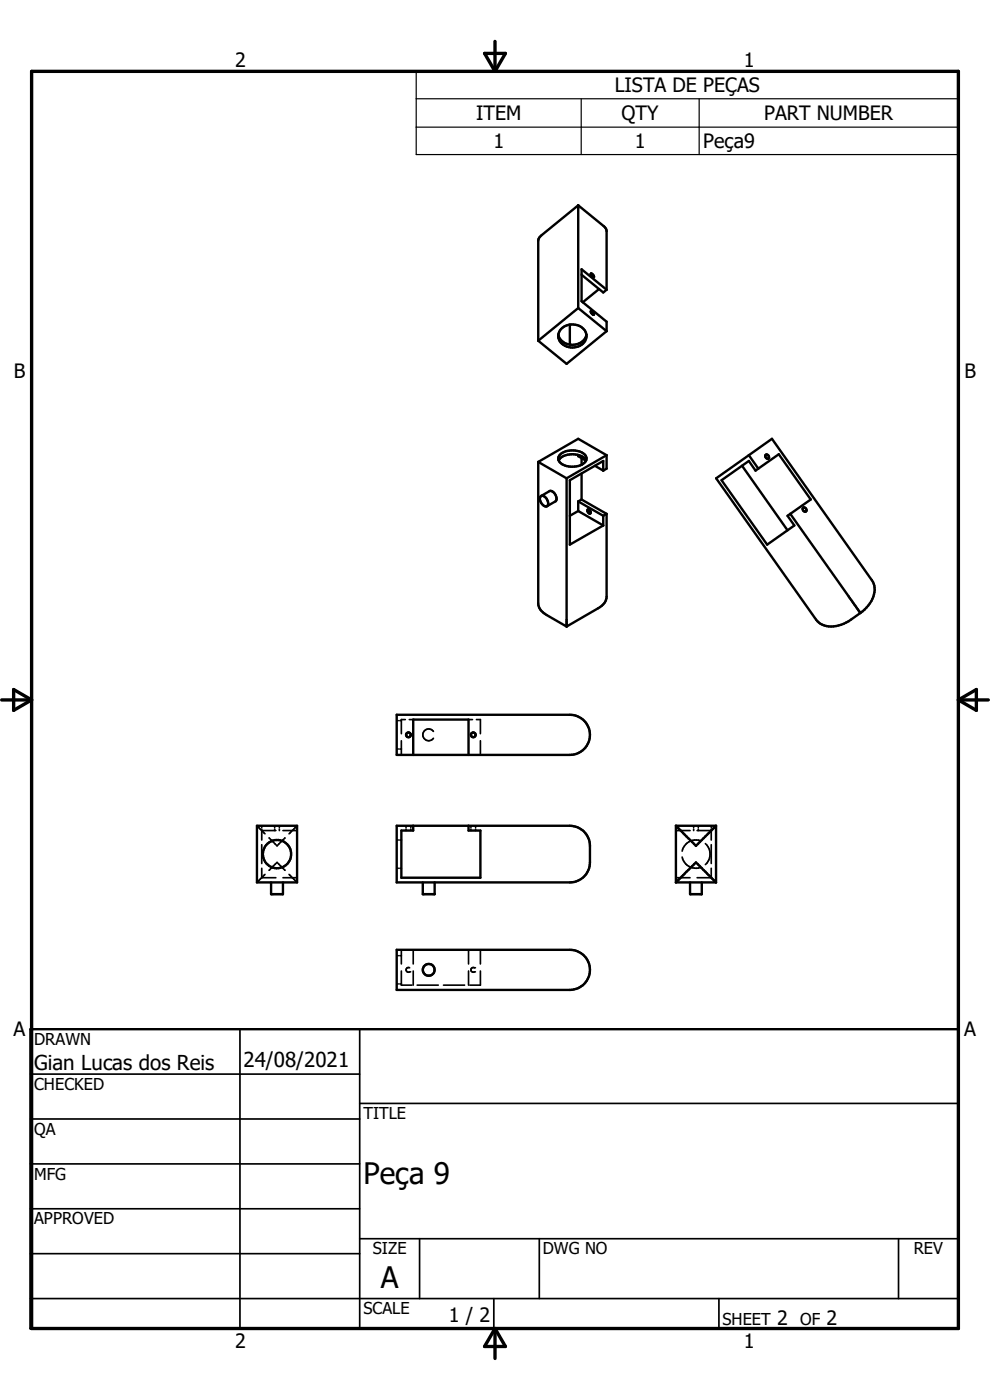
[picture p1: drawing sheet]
<svg xmlns="http://www.w3.org/2000/svg" width="210mm" height="297mm" viewBox="0 0 210 297" stroke-linecap="round" stroke-linejoin="round" font-family="sans-serif">
<g fill="none" stroke="#000" stroke-width=".51">
<path d="M122.7 43.6l-7.9 6.4-.6 .9v21.4M122.7 43.6l5.3 4.4 .6 .6 .1 12.9M122.7 43.6v21.8M123.4 58.3l4.6 3.8 .7-.6M125.4 58a.59 .59 0 0 1 .5 .9 .75 .75 0 0 1-.5-.9zM118.4 71a3.1 3.1 0 0 0 3 2.2 3.1 3.1 0 0 0 3-2.2M119 69.8a3.3 3.3 0 0 1 5.4 1.2 2.84 2.84 0 0 1-3.7 2.6 2.32 2.32 0 0 1-2-1.4 2.32 2.32 0 0 1 .3-2.4zM120.9 68.9v4.2M122.7 65.4l-8.5 6.9M122.7 65.4l6 4.9M125.4 66a.57 .57 0 0 1 .5 .8 .75 .75 0 0 1-.5-.8zM127.1 61.3l-3.5 2.8"/>
<path d="M128.7 61.5l-5.3-4.4v6.8l5.3 4.4v2M128.7 70.3l-8.5 6.9-6-4.9M114.2 98v30a3 3 0 0 0 1.7 2.5l4.3 2.4M114.2 98l6 3.5M118.5 97.7a3.7 3.7 0 0 1 4.3-1.1l1 .4 .5 .7M118.8 96.4a4.2 4.2 0 0 1 5.4 .2 1.43 1.43 0 0 1-1.1 2.1 3.8 3.8 0 0 1-4.6-1.1v-.7zM122.7 96.5v.3l1.6 .9M123.4 97.2v1.4M126.2 98.8l1.8 1M128 99.8v-2l-7.1 4.1v13.6l7.1-4M128.7 96.6l-6-3.5-8.5 4.9M128.7 96.6v2.8l-.7 .4"/>
<path d="M128.7 96.6l-8.5 4.9M157.4 98.8l9.7 13.7M158.9 96.6l-7 4.9 21.2 30a4.5 4.5 0 0 0 5.3 1l1.6-.7 2.5-1.7M158.9 96.6l4.9-3.5 21.2 30a4.6 4.6 0 0 1-1.2 5.8l-1.3 1.2M158.9 96.6l2 2.8M160.9 99.4l-.6 .4-1.4-2-5.8 4.1 9.6 13.6 5.8-4-1.4-2.1 .5-.4M160.9 99.4l4.3-3 6.8 9.6-4.4 3M162.4 96.6a.47 .47 0 0 1 .6 .1 .47 .47 0 0 1-.1 .6l-.4-.1zM114.7 105.3a1.35 1.35 0 0 1 1.6 1.5 .6 .6 0 0 1-.4 .7 .6 .6 0 0 1-.8-.4 1.45 1.45 0 0 1-.4-1.8zM114.8 105.2l1.8-1a1.46 1.46 0 0 1 1.2 2.2l-1.8 1M120.2 101.5v31.4M122.7 108.4l5.3 3.1"/>
<path d="M122.7 108.4l-1.8 1M122.7 106.4l5.3 3M122.7 106.4v2M123.4 106l5.3 3M123.4 106l-.7 .4M123.4 100.5v5.5M124.6 108.1a.48 .48 0 0 1 .6 .3 .48 .48 0 0 1-.1 .6l-.5-.5zM128 109.4v2.1M128.7 109v17.6a2.95 2.95 0 0 1-1.8 2.4l-6.7 3.9M128.7 109l-.7 .4M167.6 109l14.9 21M170.4 107.7a.49 .49 0 0 1 .6 .2 .49 .49 0 0 1-.2 .7 .55 .55 0 0 1-.4-.9z"/>
<path d="M182.5 130v.1M84.2 151.6h36.7a4.3 4.3 0 0 1 4.3 4.3 4.3 4.3 0 0 1-4.3 4.3h-36.7zM54.5 175.2h8.5v12h-8.5zM84.2 175.2h36.7a4.2 4.2 0 0 1 4.3 4.3v3.5a4.3 4.3 0 0 1-4.3 4.2h-36.7zM87.7 175.2v1h-2.6v10h16.8v-10h-2.5v-1M87.7 160.2v-7.5h11.7v7.5M143.4 175.2h8.5M143.4 175.2l4.2 4.3 4.3-4.3M143.4 175.2v12M151.9 175.2v12M57.5 187.2v2.5h2.5v-2.5M89.7 187.2v2.5h2.5v-2.5"/>
<path d="M143.4 187.2h8.5M143.4 187.2l4.2-4.2 4.3 4.2M146.4 187.2v2.5h2.5v-2.5M6.5 218.3h196.8v63.5h-196.8zM84.2 201.5h36.7a4.3 4.3 0 0 1 4.3 4.3 4.3 4.3 0 0 1-4.3 4.2h-36.7z"/>
<circle cx="86.7" cy="155.9" r=".5"/>
<circle cx="100.4" cy="155.9" r=".5"/>
<circle cx="58.8" cy="181.2" r="2.99"/>
<circle cx="90.9" cy="205.7" r="1.26"/>
</g>
<g fill="none" stroke="#000" stroke-width=".36">
<path d="M84.2 152.9h.3M84.2 158.9h.3M84.8 152.9h.3M84.8 158.9h.3M85.1 157.2v3M86 152.7h-.9v3M86.8 152.7h.9M92 155.2a1.25 1.25 0 0 0-1.9-.2 1.25 1.25 0 0 0 0 1.8 1.25 1.25 0 0 0 1.9-.2M99.4 152.7h.8M101.1 152.7h.8v3M101.9 157.2v3M54.5 175.2l1.7 1.7"/>
<path d="M55.5 175.2v.3M55.5 175.9v2.3M55.5 179.2v4M55.5 176.2h3M57.1 177.8l1.7 1.7 1.7-1.7M58.3 175.2v.3M58.3 175.9v.3M59.3 175.2v.3M59.3 175.9v.3M60 176.2h3M63 175.2l-1.7 1.7M84.2 178.2h.3"/>
<path d="M84.8 178.2h.3M86.1 175.2v.3M86.1 175.9v.3M87.2 175.2v.3M87.2 175.9v.3M99.9 175.2v.3M99.9 175.9v.3M100.9 175.2v.3M100.9 175.9v.3M143.4 176.2h3M147.1 175.2v.3M147.1 175.9v.3"/>
<path d="M147.9 176.2h3M148.1 175.2v.3M148.1 175.9v.3M148.6 178.3a2.99 2.99 0 0 0-3.9 2.3M149.6 179a2.99 2.99 0 0 1 0 4.4M150.9 175.2v.3M150.9 175.9v2.3M150.9 179.2v4M55.5 184.2v2h3M56.2 185.5l-1.7 1.7M57.1 184.6l1.7-1.6 1.7 1.6M60 186.2h3"/>
<path d="M61.3 185.5l1.7 1.7M84.2 184.2h.3M84.8 184.2h.3M143.4 186.2h3M144.7 181.8a2.99 2.99 0 0 0 3.9 2.3M150.9 184.2v2h-3M50.9 218.3v63.5M76.3 218.3v63.5M84.2 202.7h.3M84.2 208.7h.3M84.8 202.7h.3M84.8 208.7h.3"/>
<path d="M85.1 201.5v3M85.1 206v3h2.3M86.9 205.3a.5 .5 0 0 0-.8 .4 .5 .5 0 0 0 .8 .5M87.7 201.5v3M87.7 206v3M88.5 209h4.5M94.1 209h4.5M99.4 201.5v3M99.4 206v3M100.6 205.3a.5 .5 0 0 0-.7 .4 .5 .5 0 0 0 .7 .5M101.9 201.5v3M101.9 206v3h-2.2"/>
<path d="M6.5 227.9h69.8M6.5 237.4h69.8M76.3 234.1h127M6.5 246.9h69.8M6.5 256.4h69.8M6.5 266h69.8M6.5 275.5h196.8M76.3 262.8h127M89 262.8v12.7M104.8 275.5v6.3M114.4 262.8v12.7M152.5 275.5v6.3"/>
<path d="M190.6 262.8v12.7"/>
</g>
<g fill="#000">
<circle cx="148.6" cy="184.1" r=".18"/>
<circle cx="86.9" cy="206.2" r=".18"/>
<circle cx="100.6" cy="205.3" r=".18"/>
<circle cx="100.6" cy="206.2" r=".18"/>
</g>
<path d="M6.7 15.1h196.6v266.7h-196.6zM102.8 11.3h4.4l-2.2 3.8zM105 8.8v6.3M.4 148.5h6.3M2.9 146.3l3.8 2.2-3.8 2.2zM203.3 148.5h6.4M203.3 148.5l3.8-2.2v4.4zM105 281.8v6.4M105 281.8l2.2 3.9h-4.4z" fill="none" stroke="#000" stroke-width=".71"/>
<path d="M88.3 15.1h115v17.7h-115zM88.3 21h115M88.3 27h115M123.3 21v11.8M148.3 21v11.8" fill="none" stroke="#000" stroke-width=".25"/>
<g font-size="6.3">
<text x="77.1" y="251.2">Peça 9</text>
<text x="80.8" y="273.3">A</text>
</g>
<g font-size="4.4">
<text x="7.2" y="227">Gian Lucas dos Reis</text>
<text x="51.7" y="226.4">24/08/2021</text>
</g>
<g font-size="4.2">
<text x="49.9" y="14.1">2</text>
<text x="157.8" y="14.1">1</text>
<text x="130.4" y="19.6">LISTA DE PEÇAS</text>
<text x="101" y="25.5">ITEM</text>
<text x="131.9" y="25.5">QTY</text>
<text x="162.1" y="25.5">PART NUMBER</text>
<text x="104.7" y="31.4">1</text>
<text x="134.7" y="31.4">1</text>
<text x="149.2" y="31.5">Peça9</text>
<text x="3" y="80.2">B</text>
<text x="204.6" y="80.2">B</text>
<text x="2.9" y="219.8">A</text>
<text x="204.6" y="219.8">A</text>
<text x="95.2" y="280.4">1 / 2</text>
<text x="164.8" y="281">2</text>
<text x="175.3" y="281">2</text>
<text x="49.9" y="285.9">2</text>
<text x="157.8" y="285.9">1</text>
</g>
<g font-size="3.5">
<text x="7.2" y="221.6">DRAWN</text>
<text x="7.2" y="231.2">CHECKED</text>
<text x="77.1" y="237.4">TITLE</text>
<text x="7.2" y="240.7">QA</text>
<text x="7.2" y="250.2">MFG</text>
<text x="7.2" y="259.8">APPROVED</text>
<text x="79.1" y="266.1">SIZE</text>
<text x="115.1" y="266.1">DWG NO</text>
<text x="193.8" y="266.1">REV</text>
<text x="77.1" y="278.8">SCALE</text>
<text x="153.2" y="281">SHEET</text>
<text x="169.7" y="281">OF</text>
</g>
</svg>
